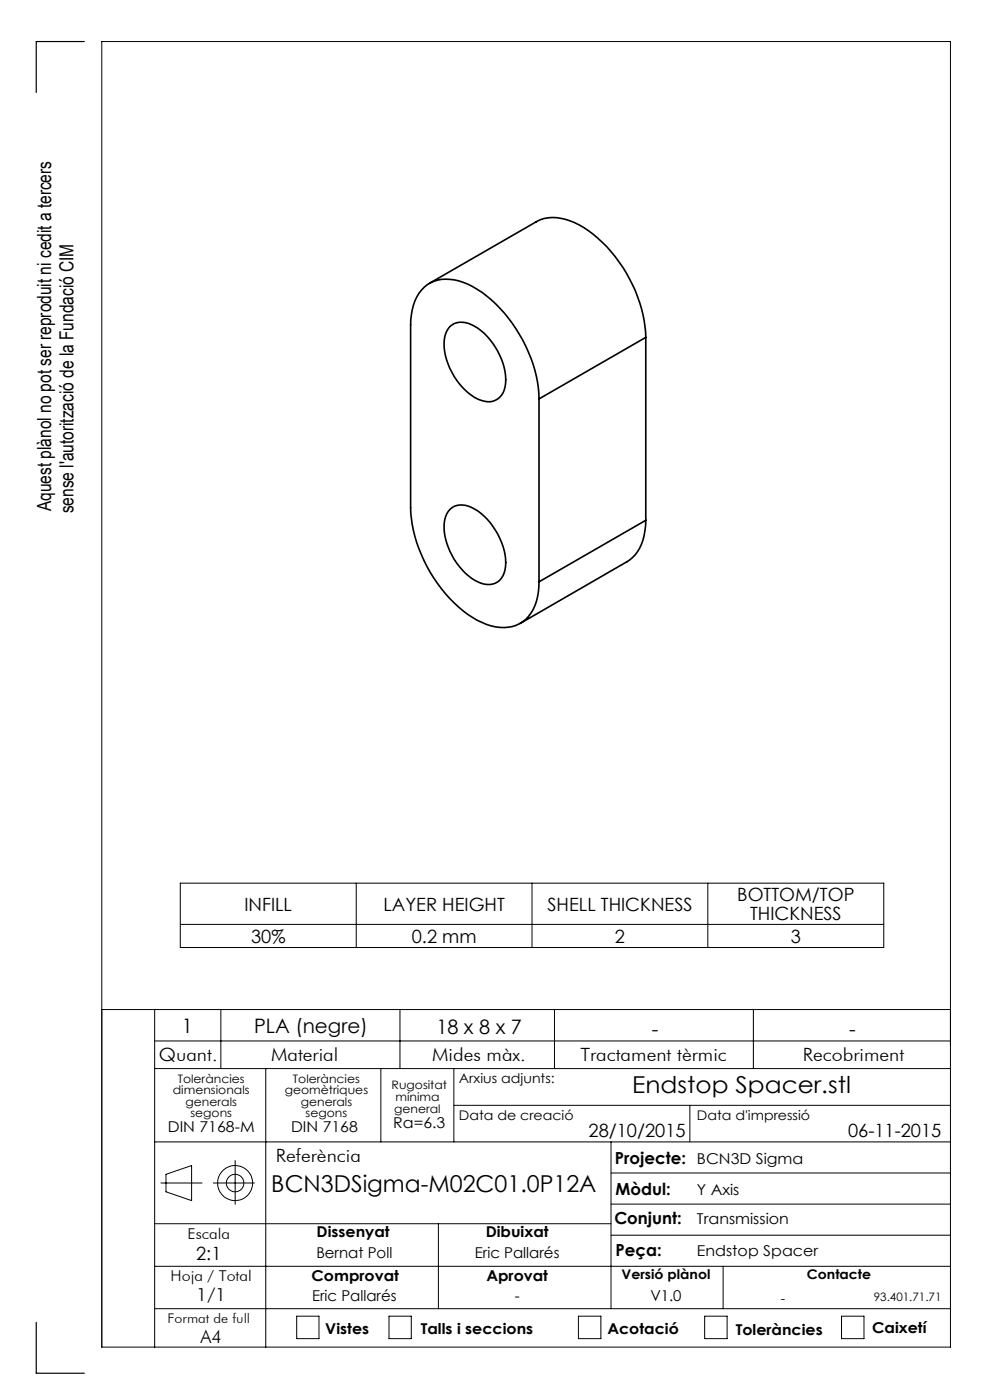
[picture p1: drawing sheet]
<svg xmlns="http://www.w3.org/2000/svg" width="210mm" height="297mm" viewBox="0 0 210 297" stroke-linecap="round" stroke-linejoin="round" font-family="sans-serif">
<g fill="none" stroke="#000" stroke-width=".21">
<path d="M38.2 187.4h149.3v13.6h-149.3zM38.2 196.1h149.3M75.6 187.4v13.6M112.9 187.4v13.6M150.1 187.4v13.6M21.6 214.2h180M32.8 214.2v71.6M46.8 214.2v12.5M84.8 214.2v12.5M117.6 214.2v12.5M159.8 214.2v12.5M32.8 220.8h168.8"/>
<path d="M32.8 226.7h168.8M56.4 226.7v59.1M80.8 226.7v15.5M96.3 226.7v15.5M96.3 234.5h105.3M146.3 234.5v7.7M32.8 259.6h96.8M32.8 242.2h168.8M34.1 251h8.8M35.2 249.1l5.4-1.8v7.4l-5.4-1.9zM45.3 251h8.7M49.9 246.2v9.3"/>
<path d="M93 259.6v18M129.6 242.2v35.4M129.6 255.4h72M129.6 248.8h72M32.8 277.6h168.8M32.8 268.6h168.8M62.9 279.2h4.8v4.8h-4.8zM82.5 279.2h4.7v4.8h-4.7zM122.7 279.2h4.8v4.8h-4.8zM129.6 262h72M149.5 279.2h4.7v4.8h-4.7zM153.4 268.6v9"/>
<path d="M178.5 279.2h4.8v4.8h-4.8zM21.6 285.8h180v-277h-180v277"/>
<circle cx="49.9" cy="251" r="3.7"/>
<circle cx="49.9" cy="251" r="1.86"/>
</g>
<path d="M17.9 8.8h-10.2v10.8M7.7 280.5v10.8h10.2" fill="none" stroke="#000" stroke-width=".25"/>
<path d="M91.1 60.1l22.6-13a8.7 8.7 0 0 1 8.2 .1 27.4 27.4 0 0 1 12.2 13.1 27.3 27.3 0 0 1 2.9 11.3M95.4 69.3a4.2 4.2 0 0 1 5.3-.1 14.2 14.2 0 0 1 6.5 12.1 3.8 3.8 0 0 1-5.8 3.4 14 14 0 0 1-7.2-12.5 5.1 5.1 0 0 1 1.2-2.9zM137 71.6l-22.7 13M137 71.6v38.8M114.3 84.6a30 30 0 0 0-13.1-23.2 10.4 10.4 0 0 0-9.2-1.7 8.1 8.1 0 0 0-4.7 7l-.2 2.2v38.8a30 30 0 0 0 14.1 23.9 9.6 9.6 0 0 0 9 .7 8.8 8.8 0 0 0 4.1-7.7v-1.2M114.3 84.6v38.8M95.4 108.1a4.1 4.1 0 0 1 5.3-.1 14.2 14.2 0 0 1 6.5 12.1 3.8 3.8 0 0 1-5.8 3.4 13.9 13.9 0 0 1-7.2-12.5 4.9 4.9 0 0 1 1.2-2.9zM137 110.4a10.8 10.8 0 0 1-2.9 7.9l-1.1 .9-22.7 13.1M137 110.4l-22.7 13" fill="none" stroke="#000" stroke-width=".35"/>
<g font-size="4.9">
<text x="134.1" y="231.8">Endstop Spacer.stl</text>
<text x="57.6" y="253">BCN3DSigma-M02C01.0P12A</text>
</g>
<g font-size="4.2">
<text x="38.6" y="219">1</text>
<text x="53.9" y="219.2">PLA (negre)</text>
<text x="92.6" y="219.4">18 x 8 x 7</text>
<text x="138.3" y="219.7">-</text>
<text x="180.1" y="219.7">-</text>
</g>
<g font-size="4.1">
<text x="10.9" y="108.4" transform="rotate(-90 10.9 108.4)">Aquest plànol no pot ser reproduit ni cedit a tercers</text>
<text x="15.6" y="108.9" transform="rotate(-90 15.6 108.9)">sense l'autorització de la Fundació CIM</text>
</g>
<g font-size="3.9">
<text x="156.4" y="191.2">BOTTOM/TOP</text>
<text x="51.9" y="193.2">INFILL</text>
<text x="81.3" y="193.2">LAYER HEIGHT</text>
<text x="116.1" y="193.2">SHELL THICKNESS</text>
<text x="159.1" y="195.1">THICKNESS</text>
<text x="53.3" y="200">30%</text>
<text x="87.4" y="200">0.2 mm</text>
<text x="130.5" y="200">2</text>
<text x="167.8" y="200">3</text>
<text x="33.7" y="225">Quant.</text>
<text x="57.5" y="225">Material</text>
<text x="91.7" y="225">Mides màx.</text>
<text x="123.1" y="225">Tractament tèrmic</text>
<text x="170.3" y="225">Recobriment</text>
<text x="124.8" y="241.3">28/10/2015</text>
<text x="179.9" y="241.3">06-11-2015</text>
<text x="58.5" y="246.5">Referència</text>
<text x="41.6" y="267.2">2:1</text>
<text x="41.6" y="276">1/1</text>
<text x="42.5" y="284.9">A4</text>
</g>
<g font-size="3.5">
<text x="130.5" y="246.8">Projecte:</text>
<text x="130.6" y="253.4">Mòdul:</text>
<text x="130.3" y="259.8">Conjunt:</text>
<text x="130.6" y="266.4">Peça:</text>
</g>
<g font-size="3.2">
<text x="83.4" y="239.3">Ra=6.3</text>
<text x="35.6" y="240.1">DIN 7168-M</text>
<text x="61.7" y="240.1">DIN 7168</text>
<text x="147.8" y="246.8">BCN3D Sigma</text>
<text x="147.8" y="253.4">Y Axis</text>
<text x="39.8" y="262.9">Escala</text>
<text x="67.2" y="262.5">Dissenyat</text>
<text x="103" y="262.5">Dibuixat</text>
<text x="147.8" y="259.8">Transmission</text>
<text x="67.1" y="266.8">Bernat Poll</text>
<text x="100.7" y="266.8">Eric Pallarés</text>
<text x="147.8" y="266.4">Endstop Spacer</text>
<text x="36.2" y="271.7">Hoja / Total</text>
<text x="66.1" y="271.7">Comprovat</text>
<text x="103.2" y="271.7">Aprovat</text>
<text x="66.2" y="276.1">Eric Pallarés</text>
<text x="109.2" y="276.1">-</text>
<text x="138" y="276.1">V1.0</text>
<text x="69" y="283.1">Vistes</text>
<text x="89.3" y="283.1">Talls i seccions</text>
<text x="128.8" y="283.1">Acotació</text>
<text x="156.1" y="283.2">Toleràncies</text>
<text x="185" y="282.8">Caixetí</text>
</g>
<g font-size="2.8">
<text x="97.3" y="229.6">Arxius adjunts:</text>
<text x="97.3" y="237.7">Data de creació</text>
<text x="147.8" y="237.7">Data d'impressió</text>
<text x="131.8" y="271.4">Versió plànol</text>
<text x="171.2" y="271.4">Contacte</text>
<text x="35.5" y="280.7">Format de full</text>
<text x="165.6" y="276.3">-</text>
</g>
<g font-size="2.5">
<text x="36.7" y="232.1">dimensionals</text>
<text x="37.7" y="229.6">Toleràncies</text>
<text x="60.4" y="232.1">geomètriques</text>
<text x="62.1" y="229.6">Toleràncies</text>
<text x="83.1" y="231">Rugositat</text>
<text x="83.9" y="233.5">mínima</text>
<text x="39.4" y="234.6">generals</text>
<text x="40.4" y="237.1">segons</text>
<text x="63.8" y="234.6">generals</text>
<text x="64.8" y="237.1">segons</text>
<text x="83.6" y="236.2">general</text>
<text x="185.4" y="276.1">93.401.71.71</text>
</g>
</svg>
